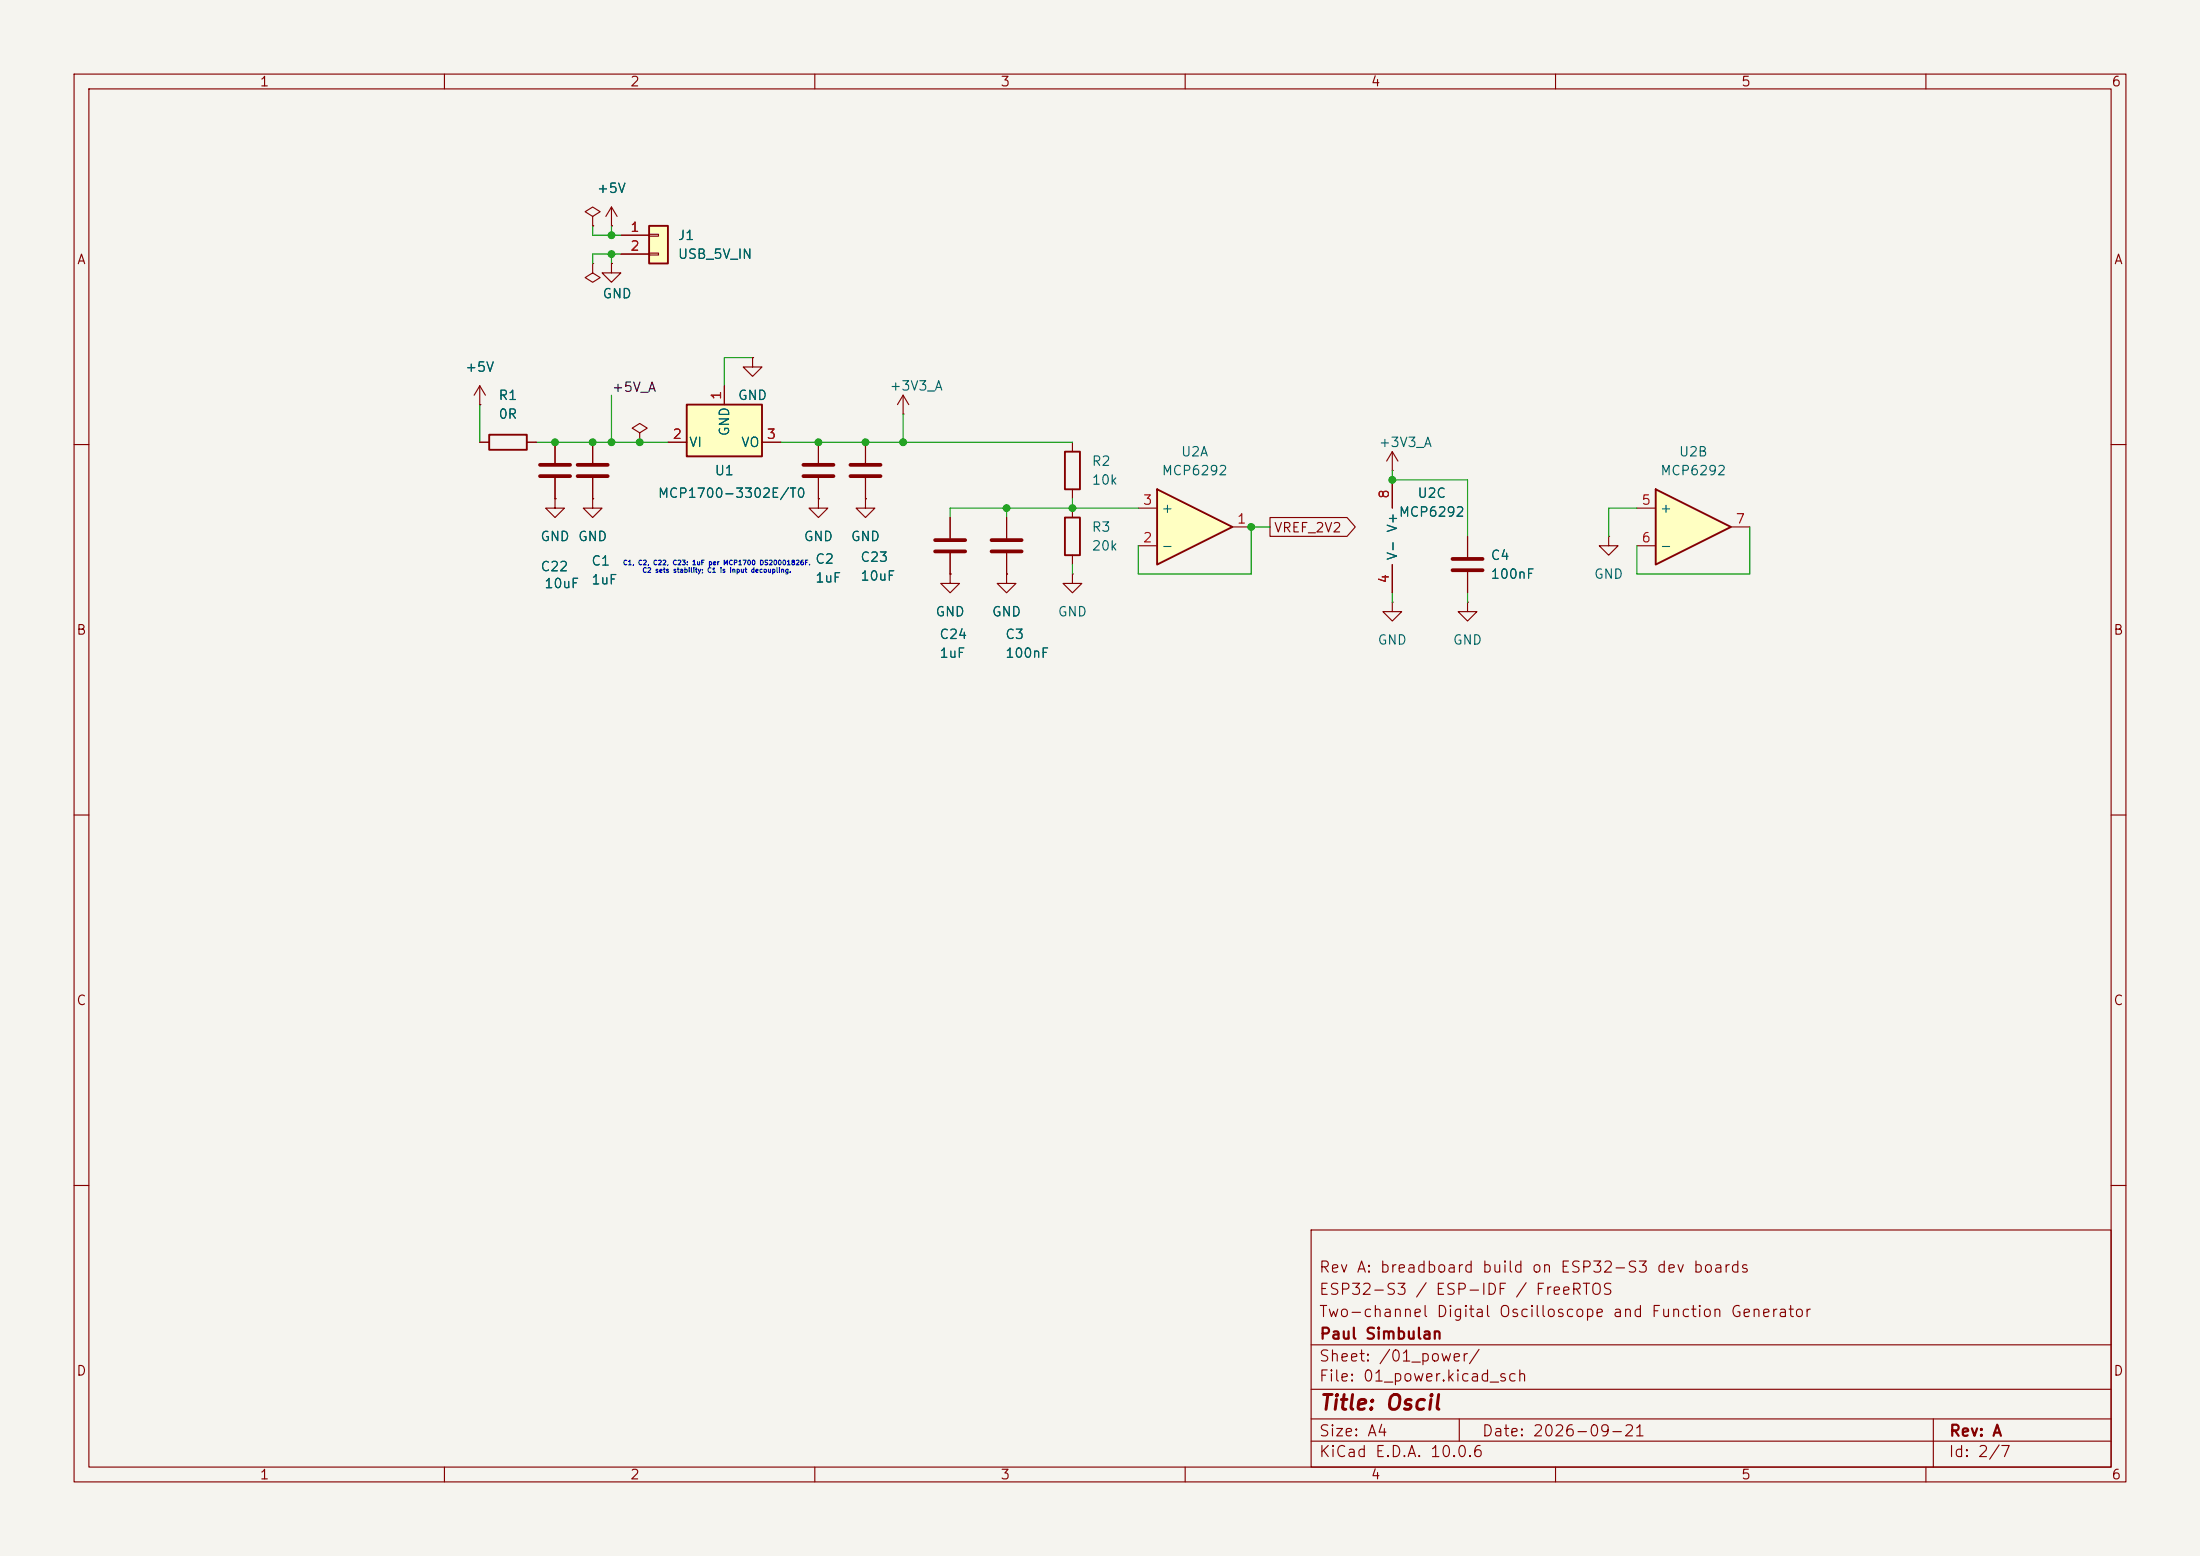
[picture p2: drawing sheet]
<svg xmlns="http://www.w3.org/2000/svg" width="297mm" height="210mm" viewBox="0 0 297 210" stroke-linecap="round" stroke-linejoin="round" font-family="sans-serif">
<path d="M0 0h297v210h-297z" fill="#f5f4ef" stroke="#f5f4ef" stroke-width=".14"/>
<g fill="none" stroke="#840000" stroke-width=".15">
<path d="M10 10h277v190h-277zM12 12h273v186h-273zM60 10v2M110 10v2M160 10v2M210 10v2M260 10v2M82.5 30.5h.1M82.5 27.9l-.7 1.3M82.5 27.9l.8 1.3M82.5 27.9v2.6M64.8 59.7h1.2"/>
<path d="M71.1 59.7h1.3M121.9 55.9h.1M121.9 53.3l-.7 1.3M121.9 53.3l.8 1.3M121.9 53.3v2.6M144.8 59.7v1.3M10 60h2M128.3 77.5v1.2h1.2l-1.2 1.3-1.3-1.3h1.3M128.3 77.5h.1M144.8 66v1.3M144.8 68.6v1.3M144.8 74.9v1.3"/>
<path d="M285 60h2M10 110h2M285 110h2M10 160h2M177 166h108v32h-108zM285 160h2M60 198v2M110 198v2M160 198v2M177 194.5h108M177 191.5h108M177 187.5h108"/>
<path d="M177 181.5h108M197 191.5v3M210 198v2M260 198v2M261 191.5v6.5"/>
</g>
<path d="M66 58.7h5.1v2h-5.1zM143.8 61h2v5h-2zM143.8 69.9h2v5h-2z" fill="none" stroke="#840000" stroke-width=".25"/>
<path d="M156.2 66l10.2 5.1-10.2 5.1z" fill="#ffffc2"/>
<path d="M156.2 66l10.2 5.1-10.2 5.1z" fill="none" stroke="#840000" stroke-width=".25"/>
<path d="M153.7 73.7h2.5M153.7 68.6h2.5M166.4 71.1h2.5" fill="none" stroke="#840000" stroke-width=".15"/>
<path d="M92.7 54.6h10.2v7h-10.2z" fill="#ffffc2"/>
<path d="M92.7 54.6h10.2v7h-10.2z" fill="none" stroke="#840000" stroke-width=".25"/>
<g fill="none" stroke="#840000" stroke-width=".15">
<path d="M80 29.2l1-.6-1-.7-1 .7 1 .6v1.3M80 30.5h.1M80 35.6v1.2l1 .7-1 .6-1-.6 1-.7M80 35.6h.1M82.5 35.6v1.2h1.3l-1.3 1.3-1.2-1.3h1.2M82.5 35.6h.1M86.4 58.4l1-.6-1-.6-1.1 .6 1.1 .6v1.3M86.4 59.7h.1M90.2 59.7h2.5M97.8 52.1v2.5M101.6 48.3v1.2h1.3l-1.3 1.3-1.3-1.3h1.3M101.6 48.3h.1"/>
<path d="M102.9 59.7h2.5M110.5 59.7v2.8M116.8 59.7v2.8M110.5 67.3v1.3h1.3l-1.3 1.3-1.3-1.3h1.3M110.5 67.3h.1M110.5 64.5v2.8M116.8 67.3v1.3h1.3l-1.3 1.3-1.2-1.3h1.2M116.8 67.3h.1M116.8 64.5v2.8M128.3 69.9v2.7M128.3 74.7v2.8M135.9 77.5v1.2h1.3l-1.3 1.3-1.3-1.3h1.3"/>
<path d="M135.9 77.5h.1M135.9 69.9v2.7M135.9 74.7v2.8M144.8 77.5v1.2h1.2l-1.2 1.3-1.3-1.3h1.3M144.8 77.5h.1M188 63.5h.1M188 61l-.8 1.2M188 61l.7 1.2M188 61v2.5M188 64.8v3.8M188 76.2v3.8M198.1 72.4v2.8"/>
<path d="M198.1 77.2v2.8M188 81.3v1.3h1.2l-1.2 1.2-1.3-1.2h1.3M188 81.3h.1M198.1 81.3v1.3h1.3l-1.3 1.2-1.3-1.2h1.3M198.1 81.3h.1"/>
</g>
<path d="M108.5 62.7h4M108.5 64.3h4M114.8 62.7h4.1M114.8 64.3h4.1M126.2 72.9h4.1M126.2 74.4h4.1M133.9 72.9h4M133.9 74.4h4M196.1 75.4h4.1M196.1 77h4.1" fill="none" stroke="#840000" stroke-width=".51"/>
<path d="M87.6 30.5h2.6v5.1h-2.6z" fill="#ffffc2"/>
<path d="M87.6 30.5h2.6v5.1h-2.6z" fill="none" stroke="#840000" stroke-width=".25"/>
<path d="M83.8 31.8h3.8M83.8 34.3h3.8M87.6 31.6h1.3v.3h-1.3zM87.6 34.2h1.3v.2h-1.3zM80 59.7v2.8M74.9 67.3v1.3h1.3l-1.3 1.3-1.2-1.3h1.2M74.9 67.3h.1M80 67.3v1.3h1.3l-1.3 1.3-1.3-1.3h1.3M80 67.3h.1M80 64.5v2.8" fill="none" stroke="#840000" stroke-width=".15"/>
<path d="M78 62.7h4M78 64.3h4" fill="none" stroke="#840000" stroke-width=".51"/>
<path d="M223.5 66l10.2 5.1-10.2 5.1z" fill="#ffffc2"/>
<path d="M223.5 66l10.2 5.1-10.2 5.1z" fill="none" stroke="#840000" stroke-width=".25"/>
<g fill="none" stroke="#840000" stroke-width=".15">
<path d="M80 30.5h.1M82.5 35.6h.1M82.5 30.5h.1M83.8 31.8h3.8M83.8 34.3h3.8M64.8 54.6h.1M64.8 52.1l-.8 1.2M64.8 52.1l.7 1.2M64.8 52.1v2.5M64.8 59.7h1.2M71.1 59.7h1.3M74.9 59.7v2.8"/>
<path d="M80 59.7v2.8M90.2 59.7h2.5M97.8 52.1v2.5M101.6 48.3h.1M102.9 59.7h2.5M110.5 59.7v2.8M116.8 59.7v2.8M74.9 67.3h.1M74.9 64.5v2.8M80 67.3h.1M80 64.5v2.8M110.5 67.3h.1"/>
<path d="M110.5 64.5v2.8M116.8 67.3h.1M116.8 64.5v2.8M128.3 77.5h.1M128.3 69.9v2.7M128.3 74.7v2.8M135.9 77.5h.1M135.9 69.9v2.7M135.9 74.7v2.8M171.4 69.8h10.5l1.1 1.3-1.1 1.3h-10.5zM188 64.8v3.8M188 76.2v3.8"/>
<path d="M198.1 72.4v2.8M198.1 77.2v2.8M217.2 72.4v1.3h1.2l-1.2 1.2-1.3-1.2h1.3M217.2 72.4h.1M221 68.6h2.5M221 73.7h2.5M233.7 71.1h2.5"/>
</g>
<path d="M72.9 62.7h4.1M72.9 64.3h4.1" fill="none" stroke="#840000" stroke-width=".51"/>
<g fill="none" stroke="#009600" stroke-width=".15">
<path d="M80 30.5v1.3h3.8M82.5 30.5v1.3M82.5 34.3v1.3M83.8 34.3h-3.8v1.3M64.8 54.6v5.1M72.4 59.7h17.8M82.5 53.3v6.4M101.6 48.3h-3.8v3.8M105.4 59.7h39.4M121.9 55.9v3.8M135.9 68.6v1.3M144.8 67.3v1.3"/>
<path d="M144.8 76.2v1.3M153.7 68.6h-25.4v1.3M171.4 71.1h-2.5v6.4h-15.2v-3.8M188 63.5v1.3h10.1v7.6M221 68.6h-3.8v3.8M236.2 71.1v6.4h-15.2v-3.8M188 80v1.3M198.1 80v1.3"/>
</g>
<g fill="#009600" stroke="#009600" stroke-width=".14">
<circle cx="121.9" cy="59.7" r=".46"/>
<circle cx="86.4" cy="59.7" r=".46"/>
<circle cx="82.5" cy="59.7" r=".46"/>
<circle cx="110.5" cy="59.7" r=".46"/>
<circle cx="116.8" cy="59.7" r=".46"/>
<circle cx="168.9" cy="71.1" r=".46"/>
<circle cx="144.8" cy="68.6" r=".46"/>
<circle cx="135.9" cy="68.6" r=".46"/>
<circle cx="188" cy="64.8" r=".46"/>
<circle cx="82.5" cy="31.8" r=".46"/>
<circle cx="82.5" cy="34.3" r=".46"/>
<circle cx="80" cy="59.7" r=".46"/>
<circle cx="74.9" cy="59.7" r=".46"/>
</g>
<text font-size="2" fill="#840000" x="178" y="190.8">Title: Oscil</text>
<g font-size="1.5" fill="#840000">
<text x="178" y="172.1">Rev A: breadboard build on ESP32-S3 dev boards</text>
<text x="178" y="178.1">Two-channel Digital Oscilloscope and Function Generator</text>
<text x="178" y="175.1">ESP32-S3 / ESP-IDF / FreeRTOS</text>
<text x="178" y="184.1">Sheet: /01_power/</text>
<text x="178" y="181.1">Paul Simbulan</text>
<text x="178" y="186.8">File: 01_power.kicad_sch</text>
<text x="178" y="197">KiCad E.D.A. 10.0.6</text>
<text x="178" y="194.2">Size: A4</text>
<text x="200" y="194.2">Date: 2026-09-21</text>
<text x="263" y="197">Id: 2/7</text>
<text x="263" y="194.2">Rev: A</text>
</g>
<g font-size="1.3" fill="#840000">
<text x="35" y="12">1</text>
<text x="85" y="12">2</text>
<text x="135" y="12">3</text>
<text x="185" y="12">4</text>
<text x="235" y="12">5</text>
<text x="285" y="12">6</text>
<text x="10.3" y="36">A</text>
<text x="285.3" y="36">A</text>
<text x="171.9" y="72.2">VREF_2V2</text>
<text x="10.2" y="86">B</text>
<text x="285.2" y="86">B</text>
<text x="10.2" y="136">C</text>
<text x="285.2" y="136">C</text>
<text x="10.2" y="186">D</text>
<text x="285.2" y="186">D</text>
<text x="35" y="200">1</text>
<text x="85" y="200">2</text>
<text x="135" y="200">3</text>
<text x="185" y="200">4</text>
<text x="235" y="200">5</text>
<text x="285" y="200">6</text>
</g>
<g font-size="1.3" fill="#006464">
<text x="80.5" y="26.4">+5V</text>
<text x="91.4" y="32.7">J1</text>
<text x="91.4" y="35.3">USB_5V_IN</text>
<text x="81.2" y="40.6">GND</text>
<text x="62.7" y="50.5">+5V</text>
<text x="120" y="53">+3V3_A</text>
<text x="67.2" y="54.3">R1</text>
<text x="67.2" y="56.8">0R</text>
<text x="98.8" y="59" transform="rotate(-90 98.8 59)">GND</text>
<text x="99.5" y="54.3">GND</text>
<text x="92.9" y="60.7">VI</text>
<text x="96.4" y="64.5">U1</text>
<text x="100" y="60.7">VO</text>
<text x="147.3" y="63.2">R2</text>
<text x="147.3" y="65.7">10k</text>
<text x="156.7" y="64.5">MCP6292</text>
<text x="159.3" y="61.9">U2A</text>
<text x="186" y="60.7">+3V3_A</text>
<text x="224.1" y="64.5">MCP6292</text>
<text x="226.6" y="61.9">U2B</text>
<text x="88.7" y="67.5">MCP1700-3302E/T0</text>
<text x="156.7" y="69.5">+</text>
<text x="188.8" y="70.1">MCP6292</text>
<text x="191.3" y="67.5">U2C</text>
<text x="224" y="69.5">+</text>
<text x="72.9" y="73.4">GND</text>
<text x="72.9" y="77.4">C22</text>
<text x="77.9" y="73.4">GND</text>
<text x="79.7" y="76.7">C1</text>
<text x="108.4" y="73.4">GND</text>
<text x="110" y="76.4">C2</text>
<text x="114.8" y="73.4">GND</text>
<text x="116.1" y="76.1">C23</text>
<text x="147.3" y="72.1">R3</text>
<text x="147.3" y="74.6">20k</text>
<text x="156.7" y="74.6">-</text>
<text x="188.9" y="75.7" transform="rotate(-90 188.9 75.7)">V- V+</text>
<text x="201.2" y="75.9">C4</text>
<text x="224" y="74.6">-</text>
<text x="73.4" y="79.7">10uF</text>
<text x="79.7" y="79.2">1uF</text>
<text x="110" y="78.9">1uF</text>
<text x="116.1" y="78.7">10uF</text>
<text x="126.2" y="83.5">GND</text>
<text x="133.8" y="83.5">GND</text>
<text x="142.7" y="83.5">GND</text>
<text x="201.2" y="78.4">100nF</text>
<text x="215.1" y="78.4">GND</text>
<text x="126.7" y="86.6">C24</text>
<text x="126.7" y="89.1">1uF</text>
<text x="135.6" y="86.6">C3</text>
<text x="135.6" y="89.1">100nF</text>
<text x="185.9" y="87.3">GND</text>
<text x="196.1" y="87.3">GND</text>
</g>
<g font-size="1.3" fill="#a90000">
<text x="85" y="31.6">1</text>
<text x="85" y="34.2">2</text>
<text x="90.7" y="59.6">2</text>
<text x="97.7" y="54.1" transform="rotate(-90 97.7 54.1)">1</text>
<text x="103.4" y="59.6">3</text>
<text x="154.2" y="68.4">3</text>
<text x="166.9" y="71">1</text>
<text x="187.8" y="67.4" transform="rotate(-90 187.8 67.4)">8</text>
<text x="221.5" y="68.4">5</text>
<text x="234.2" y="71">7</text>
<text x="154.2" y="73.5">2</text>
<text x="221.5" y="73.5">6</text>
<text x="187.8" y="78.8" transform="rotate(-90 187.8 78.8)">4</text>
</g>
<text font-size="1.3" fill="#0f0f0f" x="82.5" y="53.2">+5V_A</text>
<g font-size=".6" fill="#0000c2">
<text x="84" y="76.4">C1, C2, C22, C23: 1uF per MCP1700 DS20001826F.</text>
<text x="86.7" y="77.4">C2 sets stability; C1 is input decoupling.</text>
</g>
</svg>
